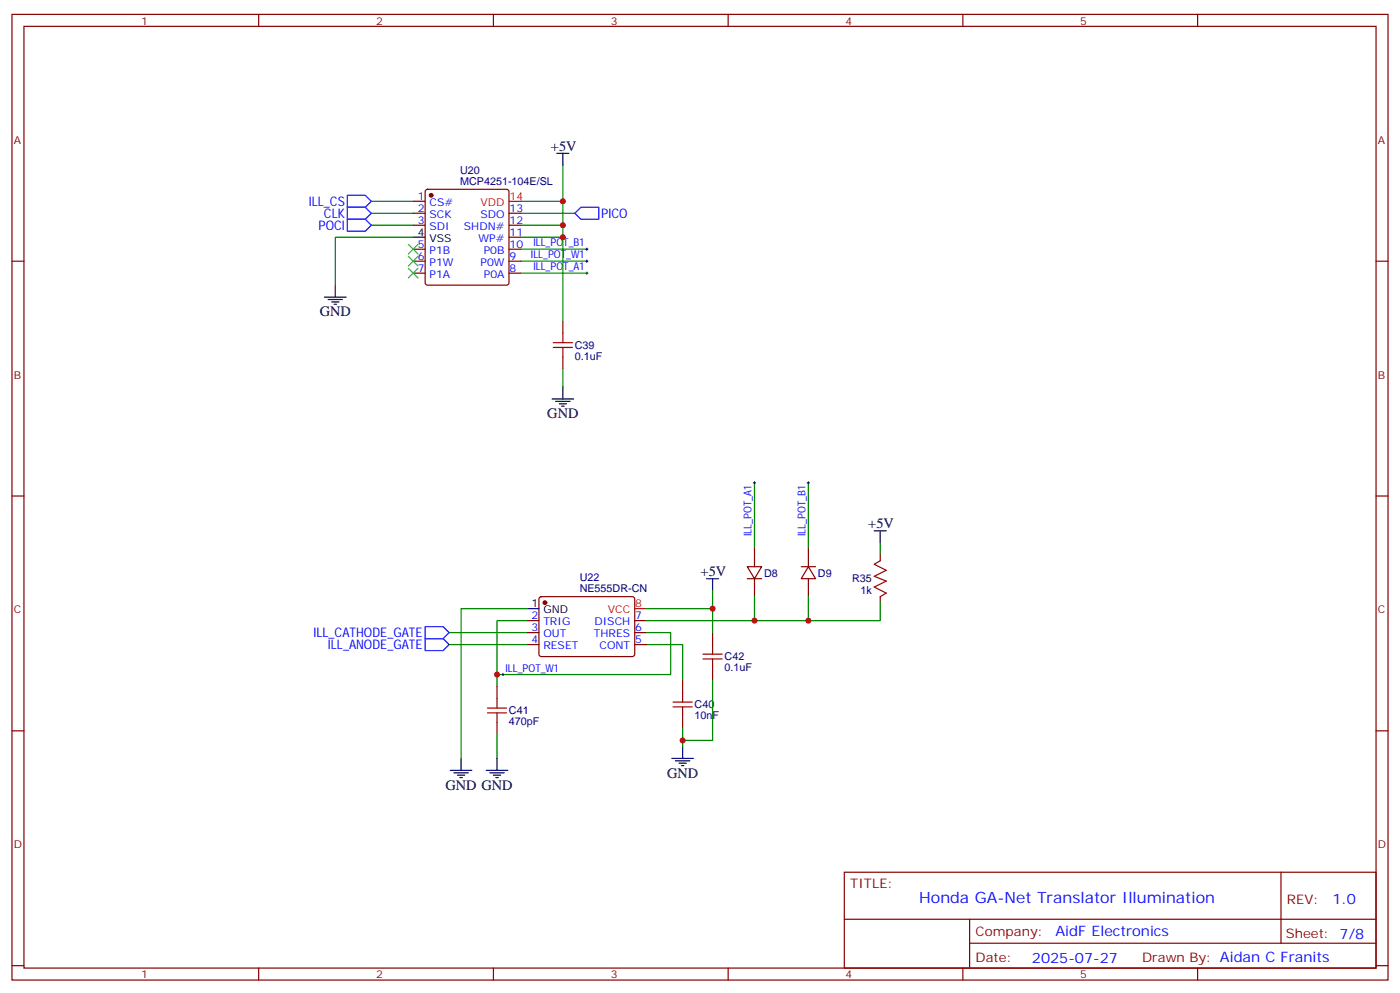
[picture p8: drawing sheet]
<svg xmlns="http://www.w3.org/2000/svg" width="412mm" height="292mm" viewBox="0 0 412 292" stroke-linecap="round" stroke-linejoin="round" font-family="sans-serif">
<g fill="none" stroke="#870000" stroke-width=".35">
<path d="M3.5 4.2h405.4v284.4h-405.4zM7.1 7.8h398.2v277.2h-398.2zM76.2 4.2v3.6M145.3 4.2v3.6M214.5 4.2v3.6M283.6 4.2v3.6M352.8 4.2v3.6M121.7 59.3h3.5M125.5 55.9l.4-.2h23.3l.5 .2 .2 .5v26.9l-.2 .5-.5 .2h-23.3l-.5-.3-.2-.4v-26.9zM3.5 76.9h3.6M121.7 76.9h3.5M121.7 62.8h3.5"/>
<path d="M121.7 66.3h3.5M121.7 73.4h3.5M149.9 76.9h3.6M149.9 62.8h3.6M149.9 66.3h3.6M149.9 69.8h3.6M149.9 73.4h3.6M405.3 76.9h3.6M121.7 80.4h3.5M149.9 80.4h3.6M165.8 94.5v3.6M165.8 105.1v3.6"/>
<path d="M3.5 146h3.6M405.3 146h3.6M159 175.9l.5-.2h27l.5 .7-.1 16.5-.6 .4h-27.1l-.5-.7v-16.2zM220.1 166.9h4.3l-2.2 3.5zM220.1 170.4h4.3M222.2 161.6v5.3M222.2 170.4v5.3M236 166.9h4.2M238.1 166.9l2.1 3.5h-4.2zM238.1 161.6v5.3M238.1 170.4v5.3M259.3 163.3v1.8"/>
<path d="M259.3 175.7v1.7M155.2 182.7h3.5M155.2 186.3h3.5M155.2 189.8h3.5M187 182.7h3.5M187 186.3h3.5M187 189.8h3.5M209.9 186.3v3.5M209.9 196.8v3.6M3.5 215.2h3.6M146.4 202.1v3.6M146.4 212.7v3.6"/>
<path d="M201.1 200.4v3.5M201.1 211v3.5M405.3 215.2h3.6M248.7 256.8h156.6v28.2h-156.6zM377.3 256.8v20.9M248.7 270.7h156.5M285.6 277.7h119.6M285.6 270.7v14.1M3.5 284.3h3.6M76.2 285v3.6M145.3 285v3.6M214.5 285v3.6"/>
<path d="M283.6 285v3.6M352.8 285v3.6M405.3 284.3h3.6"/>
</g>
<g fill="none" stroke="#008700" stroke-width=".35">
<path d="M109.4 59.3h12.3M165.8 48.7v10.6h-12.3M165.8 59.3v35.2M109.4 62.8h12.3M109.4 66.3h12.3M121.7 69.8h-22.9v14.2M153.5 62.8h15.8M153.5 66.3h12.3M153.5 69.8h12.3M153.5 73.4h19.4M153.5 76.9h19.4M153.5 80.4h19.4"/>
<path d="M165.8 108.7v5.2M222.2 142.2v19.4M238.1 142.2v19.4M259.3 159.8v3.5M155.2 179.2h-19.4v44.1M209.9 173.9v5.3h-19.4M209.9 179.2v7.1M222.2 175.7v7h15.9M238.1 175.7v7h21.2v-5.3M132.3 186.3h22.9M132.3 189.8h22.9M155.2 182.7h-8.8v19.4"/>
<path d="M190.5 189.8h10.6v10.6M190.5 186.3h7.1v12.3h-51.2M190.5 182.7h31.7M146.4 216.3v7M201.1 214.5v5.3M209.9 200.4v17.6h-8.8"/>
</g>
<path d="M102.3 57.5h5.3l1.8 1.8-1.8 1.7h-5.3zM102.3 61h5.3l1.8 1.8-1.8 1.8h-5.3zM102.3 64.6h5.3l1.8 1.7-1.8 1.8h-5.3zM169.3 62.8l1.8-1.8h5.3v3.6h-5.3zM125.2 184.5h5.3l1.8 1.8-1.8 1.7h-5.3zM125.2 188h5.3l1.8 1.8-1.8 1.8h-5.3z" fill="none" stroke="#00f" stroke-width=".35"/>
<g fill="none" stroke="#000" stroke-width=".35">
<path d="M164 45.2h3.6M165.8 45.2v3.5M121.7 69.8h3.5M95.6 87.5h6.4M96.7 88.2h4.2M97.7 88.9h2.1M98.4 89.6h.7M98.8 84v3.5M162.6 117.5h6.4M163.7 118.2h4.2M164.7 118.9h2.2M165.5 119.6h.7"/>
<path d="M165.8 113.9v3.6M257.5 156.3h3.6M259.3 156.3v3.5M155.2 179.2h3.5M208.1 170.4h3.6M209.9 170.4v3.5M201.1 219.8v3.5M132.6 226.8h6.4M133.7 227.5h4.2M134.8 228.2h2.1M135.5 229h.7M135.8 223.3v3.5"/>
<path d="M143.2 226.8h6.4M144.3 227.5h4.2M145.3 228.2h2.2M146 229h.8M146.4 223.3v3.5M197.9 223.3h6.4M199 224h4.2M200 224.7h2.1M200.7 225.4h.7"/>
</g>
<path d="M172.5 73.4h.7M172.5 76.9h.7M172.9 73v.7M172.9 76.6v.7M172.5 80.4h.7M172.9 80.1v.7M221.9 142.2h.7M222.2 141.8v.7M237.8 142.2h.7M238.1 141.8v.7M147.8 198.6h.7M148.2 198.3v.7" fill="none" stroke="#000" stroke-width=".29"/>
<g fill="none" stroke="#a10000" stroke-width=".35">
<path d="M165.8 98.1v2.8M163 102.3h5.6M163 100.9h5.6M165.8 102.3v2.8M259.3 165.1l-1.8 1.1 3.6 1.7-3.6 1.8 3.6 1.4-3.6 1.8 3.6 1.7-1.8 1.1M207.1 194h5.6M207.1 192.6h5.6M209.9 189.8v2.8M209.9 194v2.8M143.6 209.9h5.6M143.6 208.5h5.6M146.4 205.7v2.8"/>
<path d="M146.4 209.9v2.8M198.3 208.1h5.6M198.3 206.7h5.6M201.1 203.9v2.8M201.1 208.1v2.9"/>
</g>
<path d="M149.9 59.3h3.6M187 179.2h3.5" fill="none" stroke="#f00" stroke-width=".35"/>
<g fill="#870000" stroke="#870000" stroke-width=".35">
<circle cx="127" cy="57.5" r=".53"/>
<circle cx="160.5" cy="177.4" r=".53"/>
</g>
<path d="M120.3 72l2.8 2.8M120.3 75.5l2.8 2.8M120.3 79l2.8 2.8M123.1 72l-2.8 2.8M123.1 75.5l-2.8 2.8M123.1 79l-2.8 2.8" fill="none" stroke="#3c3" stroke-width=".35"/>
<g fill="#c00">
<circle cx="165.8" cy="69.8" r=".88"/>
<circle cx="165.8" cy="66.3" r=".88"/>
<circle cx="165.8" cy="59.3" r=".88"/>
<circle cx="146.4" cy="198.6" r=".88"/>
<circle cx="238.1" cy="182.7" r=".88"/>
<circle cx="222.3" cy="182.7" r=".88"/>
<circle cx="209.9" cy="179.2" r=".88"/>
<circle cx="201.1" cy="218" r=".88"/>
</g>
<text font-size="4.6" fill="#00f" x="270.8" y="265.8">Honda GA-Net Translator Illumination</text>
<g font-size="4.2">
<text x="162.3" y="44.4">+5V</text>
<text x="94.2" y="93.1">GND</text>
<text x="161.2" y="123.1">GND</text>
<text x="255.8" y="155.6">+5V</text>
<text x="206.4" y="169.7">+5V</text>
<text x="131.2" y="232.5">GND GND</text>
<text x="196.5" y="229">GND</text>
</g>
<g font-size="4.2" fill="#00f">
<text x="392.5" y="266.1">1.0</text>
<text x="310.9" y="275.6">AidF Electronics</text>
<text x="304" y="283.4">2025-07-27</text>
</g>
<g font-size="3.9" fill="#00f">
<text x="91" y="60.6">ILL_CS</text>
<text x="95.4" y="64.1">CLK</text>
<text x="177.1" y="64.1">PICO</text>
<text x="93.8" y="67.7">POCI</text>
<text x="92.4" y="187.6">ILL_CATHODE_GATE</text>
<text x="96.6" y="191.1">ILL_ANODE_GATE</text>
</g>
<g font-size="3.9" fill="#800">
<text x="250.5" y="261.4">TITLE:</text>
<text x="379.1" y="266.1">REV:</text>
<text x="287.4" y="275.6">Company:</text>
<text x="378.7" y="276.2">Sheet: 7/8</text>
<text x="287.4" y="283.3">Date:</text>
<text x="336.4" y="283.4">Drawn By: Aidan C Franits</text>
</g>
<g font-size="3.2" fill="#800">
<text x="41.6" y="7.2">1</text>
<text x="110.8" y="7.2">2</text>
<text x="179.9" y="7.2">3</text>
<text x="249.1" y="7.2">4</text>
<text x="318.2" y="7.2">5</text>
<text x="4.1" y="42.3">A</text>
<text x="405.9" y="42.3">A</text>
<text x="4.1" y="111.5">B</text>
<text x="405.9" y="111.5">B</text>
<text x="4.1" y="180.6">C</text>
<text x="405.9" y="180.6">C</text>
<text x="4.1" y="249.8">D</text>
<text x="405.9" y="249.8">D</text>
<text x="41.6" y="288">1</text>
<text x="110.8" y="288">2</text>
<text x="179.9" y="288">3</text>
<text x="249.1" y="288">4</text>
<text x="318.2" y="288">5</text>
</g>
<g font-size="3.2" fill="#000080">
<text x="135.5" y="51.1">U20</text>
<text x="135.5" y="54.3">MCP4251-104E/SL</text>
<text x="169.3" y="106">0.1uF</text>
<text x="169.3" y="102.7">C39</text>
<text x="170.8" y="171">U22</text>
<text x="225.1" y="169.9">D8</text>
<text x="240.9" y="169.8">D9</text>
<text x="251" y="171.5">R35</text>
<text x="170.8" y="174.3">NE555DR-CN</text>
<text x="253.5" y="174.8">1k</text>
<text x="213.4" y="197.7">0.1uF</text>
<text x="213.4" y="194.5">C42</text>
<text x="204.6" y="208.6">C40</text>
<text x="149.9" y="213.6">470pF</text>
<text x="149.9" y="210.3">C41</text>
<text x="204.6" y="211.8">10nF</text>
</g>
<g font-size="3.2" fill="#00f">
<text x="123" y="58.9">1</text>
<text x="123" y="66">3</text>
<text x="123" y="62.4">2</text>
<text x="126.5" y="64.2">SCK</text>
<text x="126.5" y="60.7">CS#</text>
<text x="141.5" y="64.2">SDO</text>
<text x="150.1" y="62.4">13</text>
<text x="150.1" y="66">12</text>
<text x="126.5" y="67.7">SDI</text>
<text x="136.7" y="67.7">SHDN#</text>
<text x="141" y="71.3">WP#</text>
<text x="150.1" y="69.5">11</text>
<text x="123" y="76.6">6</text>
<text x="123" y="73">5</text>
<text x="126.5" y="74.8">P1B</text>
<text x="142.5" y="74.8">P0B</text>
<text x="150.1" y="73">10</text>
<text x="150.1" y="76.6">9</text>
<text x="156.4" y="76">ILL_POT_W1</text>
<text x="157.1" y="72.5">ILL_POT_B1</text>
<text x="123" y="80.1">7</text>
<text x="126.5" y="81.8">P1A</text>
<text x="126.5" y="78.3">P1W</text>
<text x="141.6" y="78.3">P0W</text>
<text x="142.5" y="81.8">P0A</text>
<text x="150.1" y="80.1">8</text>
<text x="157.1" y="79.6">ILL_POT_A1</text>
<text x="221.4" y="157.9" transform="rotate(-90 221.4 157.9)">ILL_POT_A1</text>
<text x="237.2" y="157.9" transform="rotate(-90 237.2 157.9)">ILL_POT_B1</text>
<text x="156.6" y="182.4">2</text>
<text x="156.6" y="185.9">3</text>
<text x="160.1" y="184.1">TRIG</text>
<text x="175.1" y="184.1">DISCH</text>
<text x="187.1" y="185.9">6</text>
<text x="187.1" y="182.4">7</text>
<text x="156.6" y="189.4">4</text>
<text x="160.1" y="187.7">OUT</text>
<text x="160.1" y="191.2">RESET</text>
<text x="174.9" y="187.7">THRES</text>
<text x="176.6" y="191.2">CONT</text>
<text x="187.1" y="189.4">5</text>
<text x="148.9" y="197.7">ILL_POT_W1</text>
</g>
<g font-size="3.2" fill="#f00">
<text x="150.1" y="58.9">14</text>
<text x="141.6" y="60.7">VDD</text>
<text x="187.1" y="178.9">8</text>
<text x="179.1" y="180.6">VCC</text>
</g>
<g font-size="3.2">
<text x="123" y="69.5">4</text>
<text x="126.5" y="71.3">VSS</text>
<text x="156.6" y="178.9">1</text>
<text x="160.1" y="180.6">GND</text>
</g>
</svg>
